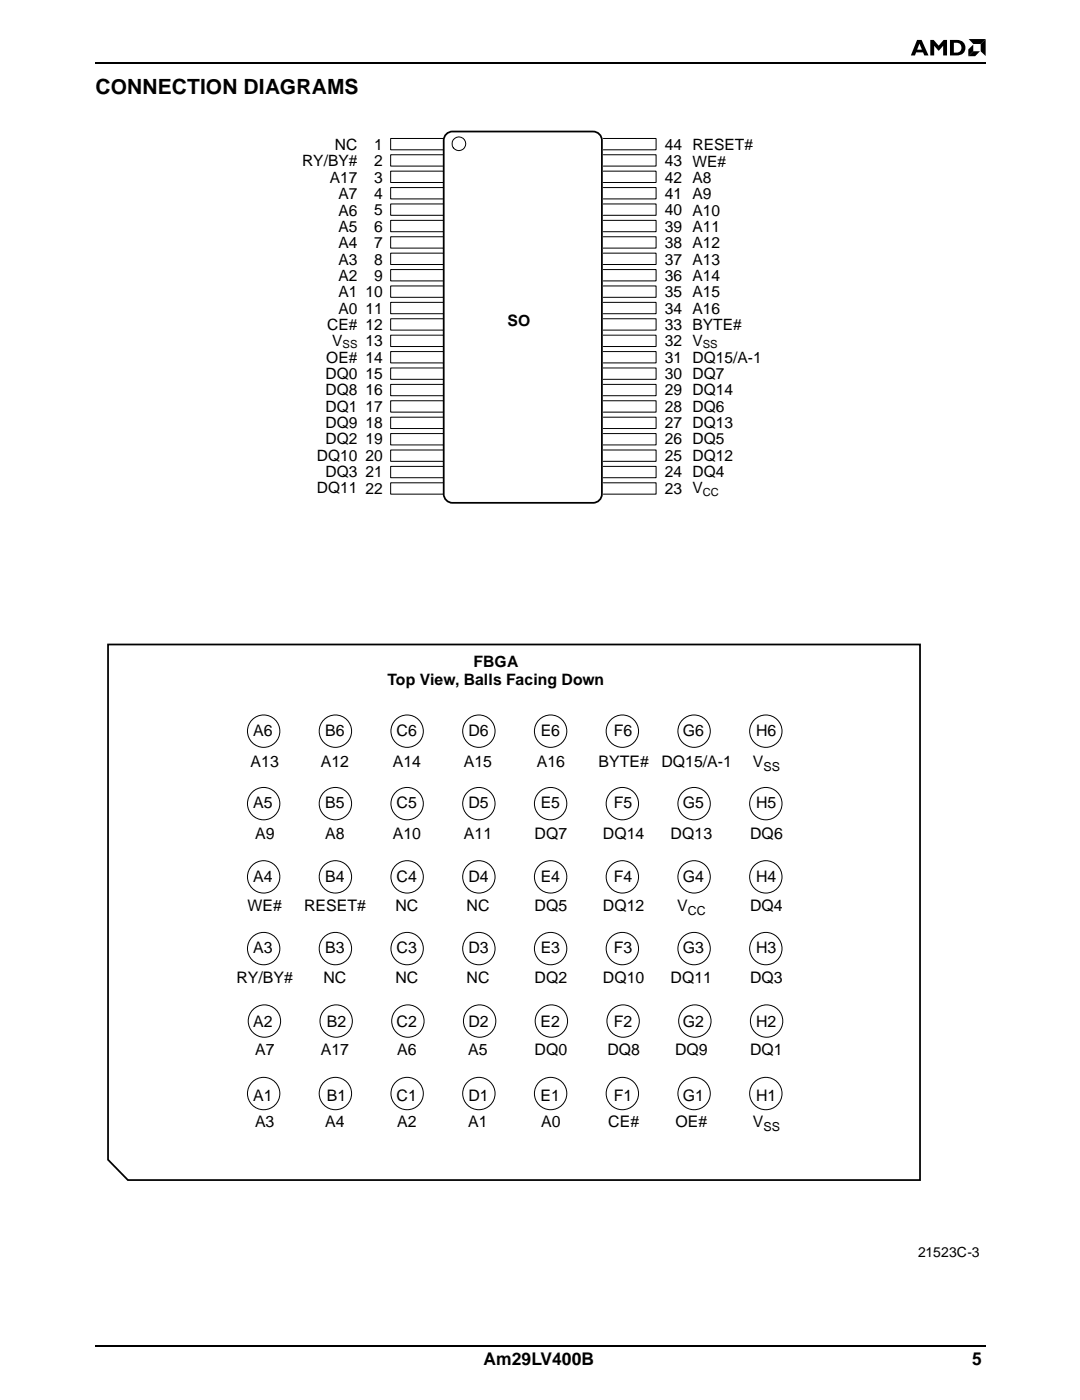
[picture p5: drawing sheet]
<svg xmlns="http://www.w3.org/2000/svg" width="209mm" height="271mm" viewBox="0 0 209 271" stroke-linecap="round" stroke-linejoin="round" font-family="sans-serif">
<g fill="#000">
<path d="M18.4 12.1l.1 .4zM180.2 7.7h.7l.9 1.2 1-1.2h.6v3h-.7v-1.8l-.8 .9-.9-.9v1.8h-.8zM187.6 9.6l.9-1v1.3l-.9 1zM187.6 7.6h3.3l-.9 .9h-1.5zM187.6 10.9l.9-1h1.3l-.9 1zM190.9 7.6v3.3l-.9-1v-1.4zM18.4 260.7l.1 .3z"/>
<path d="M177.6 7.7h.9l1.4 3h-.9l-.2-.5h-1.3l-.3 .5h-.8zM178.1 8.5l-.5 1.1h1z"/>
<path d="M184 7.7a2.6 2.6 0 0 1 2.8 .8 1.51 1.51 0 0 1 0 1.6 1.51 1.51 0 0 1-1.5 .6h-1.3zM184.8 8.3v1.9a1.05 1.05 0 0 0 1.2-.3 1.05 1.05 0 0 0 0-1.3l-.3-.2z"/>
</g>
<path d="M18.5 12.3h172.5M18.5 260.9h172.5" fill="none" stroke="#000" stroke-width=".34"/>
<g fill="#fff">
<path d="M7.6 22.1h3.7v249.2h-3.7z"/>
<path d="M55.2 25.1h95.4v72.8h-95.4z"/>
</g>
<g fill="none" stroke="#000" stroke-width=".19">
<path d="M85.9 26.8h-10.2v2.2h10.2M85.9 30h-10.2v2.2h10.2M85.9 33.2h-10.2v2.2h10.2M85.9 36.3h-10.2v2.2h10.2M85.9 39.5h-10.2v2.2h10.2M116.9 26.8h10.2v2.2h-10.2M116.9 30h10.2v2.2h-10.2M116.9 33.2h10.2v2.2h-10.2M116.9 36.3h10.2v2.2h-10.2M116.9 39.5h10.2v2.2h-10.2M85.9 42.7h-10.2v2.2h10.2M85.9 45.9h-10.2v2.2h10.2"/>
<path d="M85.9 49.1h-10.2v2.2h10.2M85.9 52.2h-10.2v2.2h10.2M85.9 55.4h-10.2v2.2h10.2M85.9 58.6h-10.2v2.2h10.2M116.9 42.7h10.2v2.2h-10.2M116.9 45.9h10.2v2.2h-10.2M116.9 49.1h10.2v2.2h-10.2M116.9 52.2h10.2v2.2h-10.2M116.9 55.4h10.2v2.2h-10.2M116.9 58.6h10.2v2.2h-10.2M85.9 61.8h-10.2v2.2h10.2M85.9 64.9h-10.2v2.2h10.2"/>
<path d="M85.9 68.1h-10.2v2.2h10.2M85.9 71.3h-10.2v2.2h10.2M85.9 74.5h-10.2v2.2h10.2M85.9 77.7h-10.2v2.2h10.2M116.9 61.8h10.2v2.2h-10.2M116.9 64.9h10.2v2.2h-10.2M116.9 68.1h10.2v2.2h-10.2M116.9 71.3h10.2v2.2h-10.2M116.9 74.5h10.2v2.2h-10.2M116.9 77.7h10.2v2.2h-10.2M85.9 80.8h-10.2v2.2h10.2M85.9 84h-10.2v2.2h10.2"/>
<path d="M85.9 87.2h-10.2v2.2h10.2M85.9 90.4h-10.2v2.2h10.2M85.9 93.6h-10.2v2.2h10.2M116.9 80.8h10.2v2.2h-10.2M116.9 84h10.2v2.2h-10.2M116.9 87.2h10.2v2.2h-10.2M116.9 90.4h10.2v2.2h-10.2M116.9 93.6h10.2v2.2h-10.2"/>
<circle cx="88.9" cy="27.9" r="1.33"/>
</g>
<path d="M86.4 26l.8-.5h.5h27.2a1.71 1.71 0 0 1 1.7 1.7v68.5a1.71 1.71 0 0 1-1.7 1.7h-27.2a1.71 1.71 0 0 1-1.8-1.7v-68.5l.1-.5z" fill="none" stroke="#000" stroke-width=".34"/>
<path d="M20.6 124.6h158v104.2h-158z" fill="#fff"/>
<g fill="none" stroke="#000" stroke-width=".19">
<circle cx="51.1" cy="141.7" r="3.1"/>
<circle cx="51.1" cy="155.7" r="3.1"/>
<circle cx="65" cy="141.7" r="3.1"/>
<circle cx="65" cy="155.7" r="3.1"/>
<circle cx="78.9" cy="141.7" r="3.1"/>
<circle cx="78.9" cy="155.7" r="3.1"/>
<circle cx="92.8" cy="141.7" r="3.1"/>
<circle cx="92.8" cy="155.7" r="3.1"/>
<circle cx="106.7" cy="141.7" r="3.1"/>
<circle cx="106.7" cy="155.7" r="3.1"/>
<circle cx="120.6" cy="141.7" r="3.1"/>
<circle cx="120.6" cy="155.7" r="3.1"/>
<circle cx="134.4" cy="141.7" r="3.1"/>
<circle cx="134.4" cy="155.7" r="3.1"/>
<circle cx="148.3" cy="141.7" r="3.1"/>
<circle cx="148.3" cy="155.7" r="3.1"/>
<circle cx="51.1" cy="169.9" r="3.1"/>
<circle cx="65" cy="169.9" r="3.1"/>
<circle cx="78.9" cy="169.9" r="3.1"/>
<circle cx="92.8" cy="169.9" r="3.1"/>
<circle cx="106.7" cy="169.9" r="3.1"/>
<circle cx="120.6" cy="169.9" r="3.1"/>
<circle cx="134.4" cy="169.9" r="3.1"/>
<circle cx="148.3" cy="169.9" r="3.1"/>
<circle cx="51.1" cy="183.8" r="3.1"/>
<circle cx="51.2" cy="197.9" r="3.1"/>
<circle cx="65" cy="183.8" r="3.1"/>
<circle cx="65.1" cy="197.9" r="3.1"/>
<circle cx="78.9" cy="183.8" r="3.1"/>
<circle cx="79" cy="197.9" r="3.1"/>
<circle cx="92.8" cy="183.8" r="3.1"/>
<circle cx="92.9" cy="197.9" r="3.1"/>
<circle cx="106.7" cy="183.8" r="3.1"/>
<circle cx="106.8" cy="197.9" r="3.1"/>
<circle cx="120.6" cy="183.8" r="3.1"/>
<circle cx="120.7" cy="197.9" r="3.1"/>
<circle cx="134.4" cy="183.8" r="3.1"/>
<circle cx="134.6" cy="197.9" r="3.1"/>
<circle cx="148.3" cy="183.8" r="3.1"/>
<circle cx="148.5" cy="197.9" r="3.1"/>
<circle cx="51.1" cy="211.9" r="3.1"/>
<circle cx="65" cy="211.9" r="3.1"/>
<circle cx="78.9" cy="211.9" r="3.1"/>
<circle cx="92.8" cy="211.9" r="3.1"/>
<circle cx="106.7" cy="211.9" r="3.1"/>
<circle cx="120.6" cy="211.9" r="3.1"/>
<circle cx="134.4" cy="211.9" r="3.1"/>
<circle cx="148.3" cy="211.9" r="3.1"/>
</g>
<path d="M20.9 124.9h157.3v103.8h-153.4l-3.9-4z" fill="none" stroke="#000" stroke-width=".34"/>
<text font-size="4.1" x="18.5" y="18.1">CONNECTION DIAGRAMS</text>
<g font-size="3.4">
<text x="93.7" y="264.5">Am29LV400B</text>
<text x="188.3" y="264.5">5</text>
</g>
<g font-size="3.1">
<text x="49.1" y="142.6">A6</text>
<text x="63" y="142.6">B6</text>
<text x="76.8" y="142.6">C6</text>
<text x="90.7" y="142.6">D6</text>
<text x="104.7" y="142.6">E6</text>
<text x="118.9" y="142.6">F6</text>
<text x="132.3" y="142.6">G6</text>
<text x="146.5" y="142.6">H6</text>
<text x="48.5" y="148.7">A13</text>
<text x="62.1" y="148.7">A12</text>
<text x="76.1" y="148.7">A14</text>
<text x="89.9" y="148.7">A15</text>
<text x="104" y="148.7">A16</text>
<text x="115.9" y="148.7">BYTE#</text>
<text x="128.1" y="148.7">DQ15/A-1</text>
<text x="145.8" y="148.7">V</text>
<text x="49.1" y="156.6">A5</text>
<text x="63" y="156.6">B5</text>
<text x="76.8" y="156.6">C5</text>
<text x="90.7" y="156.6">D5</text>
<text x="104.7" y="156.6">E5</text>
<text x="118.9" y="156.6">F5</text>
<text x="132.3" y="156.6">G5</text>
<text x="146.5" y="156.6">H5</text>
<text x="49.4" y="162.6">A9</text>
<text x="63" y="162.6">A8</text>
<text x="76.1" y="162.6">A10</text>
<text x="89.9" y="162.6">A11</text>
<text x="103.5" y="162.6">DQ7</text>
<text x="116.8" y="162.6">DQ14</text>
<text x="129.9" y="162.6">DQ13</text>
<text x="145.3" y="162.6">DQ6</text>
<text x="49.1" y="171">A4</text>
<text x="63" y="171">B4</text>
<text x="76.8" y="171">C4</text>
<text x="90.7" y="171">D4</text>
<text x="104.7" y="171">E4</text>
<text x="118.9" y="171">F4</text>
<text x="132.3" y="171">G4</text>
<text x="146.5" y="171">H4</text>
<text x="47.9" y="176.6">WE#</text>
<text x="58.9" y="176.6">RESET#</text>
<text x="76.6" y="176.6">NC</text>
<text x="90.4" y="176.6">NC</text>
<text x="103.5" y="176.6">DQ5</text>
<text x="116.8" y="176.6">DQ12</text>
<text x="131.2" y="176.6">V</text>
<text x="145.3" y="176.6">DQ4</text>
<text x="49.1" y="184.7">A3</text>
<text x="63" y="184.7">B3</text>
<text x="76.8" y="184.7">C3</text>
<text x="90.7" y="184.7">D3</text>
<text x="104.7" y="184.7">E3</text>
<text x="118.9" y="184.7">F3</text>
<text x="132.3" y="184.7">G3</text>
<text x="146.5" y="184.7">H3</text>
<text x="45.8" y="190.5">RY/BY#</text>
<text x="62.7" y="190.5">NC</text>
<text x="76.6" y="190.5">NC</text>
<text x="90.4" y="190.5">NC</text>
<text x="103.5" y="190.5">DQ2</text>
<text x="116.8" y="190.5">DQ10</text>
<text x="129.9" y="190.5">DQ11</text>
<text x="145.3" y="190.5">DQ3</text>
<text x="49.1" y="199">A2</text>
<text x="63.3" y="199">B2</text>
<text x="76.8" y="199">C2</text>
<text x="90.7" y="199">D2</text>
<text x="104.7" y="199">E2</text>
<text x="118.9" y="199">F2</text>
<text x="132.3" y="199">G2</text>
<text x="146.4" y="199">H2</text>
<text x="49.4" y="204.5">A7</text>
<text x="62.1" y="204.5">A17</text>
<text x="76.9" y="204.5">A6</text>
<text x="90.7" y="204.5">A5</text>
<text x="103.5" y="204.5">DQ0</text>
<text x="117.7" y="204.5">DQ8</text>
<text x="130.8" y="204.5">DQ9</text>
<text x="145.3" y="204.5">DQ1</text>
<text x="49.1" y="213.4">A1</text>
<text x="63.3" y="213.4">B1</text>
<text x="76.8" y="213.4">C1</text>
<text x="90.7" y="213.4">D1</text>
<text x="104.7" y="213.4">E1</text>
<text x="118.9" y="213.4">F1</text>
<text x="132.3" y="213.4">G1</text>
<text x="146.4" y="213.4">H1</text>
<text x="49.4" y="218.5">A3</text>
<text x="63" y="218.5">A4</text>
<text x="76.9" y="218.5">A2</text>
<text x="90.7" y="218.5">A1</text>
<text x="104.8" y="218.5">A0</text>
<text x="117.8" y="218.5">CE#</text>
<text x="130.8" y="218.5">OE#</text>
<text x="145.8" y="218.5">V</text>
</g>
<g font-size="3">
<text x="64.9" y="29.1">NC</text>
<text x="72.5" y="29.1">1</text>
<text x="128.8" y="29.1">44 RESET#</text>
<text x="58.5" y="32.3">RY/BY#</text>
<text x="63.9" y="35.4">A17</text>
<text x="72.5" y="32.2">2</text>
<text x="72.5" y="35.4">3</text>
<text x="128.8" y="32.3">43 WE#</text>
<text x="128.8" y="35.4">42 A8</text>
<text x="65.5" y="38.6">A7</text>
<text x="65.5" y="41.8">A6</text>
<text x="72.5" y="38.6">4</text>
<text x="72.5" y="41.8">5</text>
<text x="128.8" y="38.6">41 A9</text>
<text x="128.8" y="41.8">40 A10</text>
<text x="65.5" y="44.9">A5</text>
<text x="72.5" y="44.9">6</text>
<text x="128.8" y="44.9">39 A11</text>
<text x="65.5" y="48.1">A4</text>
<text x="65.5" y="51.3">A3</text>
<text x="72.5" y="48.1">7</text>
<text x="72.5" y="51.3">8</text>
<text x="128.8" y="48.1">38 A12</text>
<text x="128.8" y="51.3">37 A13</text>
<text x="65.5" y="54.4">A2</text>
<text x="65.5" y="57.6">A1</text>
<text x="70.8" y="57.6">10</text>
<text x="72.5" y="54.4">9</text>
<text x="128.8" y="54.4">36 A14</text>
<text x="128.8" y="57.6">35 A15</text>
<text x="63.4" y="64">CE# 12</text>
<text x="65.5" y="60.8">A0</text>
<text x="70.8" y="60.8">11</text>
<text x="98.3" y="63.1">SO</text>
<text x="128.8" y="60.8">34 A16</text>
<text x="128.8" y="63.9">33 BYTE#</text>
<text x="63.2" y="70.3">OE# 14</text>
<text x="64.4" y="67.1">V</text>
<text x="70.8" y="67.1">13</text>
<text x="128.8" y="67.1">32 V</text>
<text x="128.8" y="70.3">31 DQ15/A-1</text>
<text x="63" y="73.4">DQ0</text>
<text x="63" y="76.6">DQ8</text>
<text x="70.8" y="73.4">15</text>
<text x="70.8" y="76.6">16</text>
<text x="128.8" y="73.5">30 DQ7</text>
<text x="128.8" y="76.6">29 DQ14</text>
<text x="63" y="79.8">DQ1</text>
<text x="63" y="82.9">DQ9</text>
<text x="70.8" y="79.8">17</text>
<text x="70.8" y="83">18</text>
<text x="128.8" y="79.8">28 DQ6</text>
<text x="128.8" y="83">27 DQ13</text>
<text x="61.4" y="89.3">DQ10</text>
<text x="63" y="86.1">DQ2</text>
<text x="70.8" y="86.1">19</text>
<text x="70.8" y="89.3">20</text>
<text x="128.8" y="86.1">26 DQ5</text>
<text x="128.8" y="89.3">25 DQ12</text>
<text x="61.4" y="95.6">DQ11</text>
<text x="63" y="92.5">DQ3</text>
<text x="70.8" y="92.5">21</text>
<text x="70.8" y="95.6">22</text>
<text x="128.8" y="92.5">24 DQ4</text>
<text x="128.8" y="95.6">23 V</text>
<text x="91.7" y="129.3">FBGA</text>
<text x="75" y="132.8">Top View, Balls Facing Down</text>
</g>
<text font-size="2.7" x="177.8" y="243.6">21523C-3</text>
<g font-size="2.4">
<text x="147.9" y="149.3">SS</text>
<text x="133.2" y="177.3">CC</text>
<text x="147.9" y="219.2">SS</text>
</g>
<g font-size="2.2">
<text x="66.4" y="67.5">SS</text>
<text x="136.1" y="67.5">SS</text>
<text x="136.1" y="96">CC</text>
</g>
</svg>
